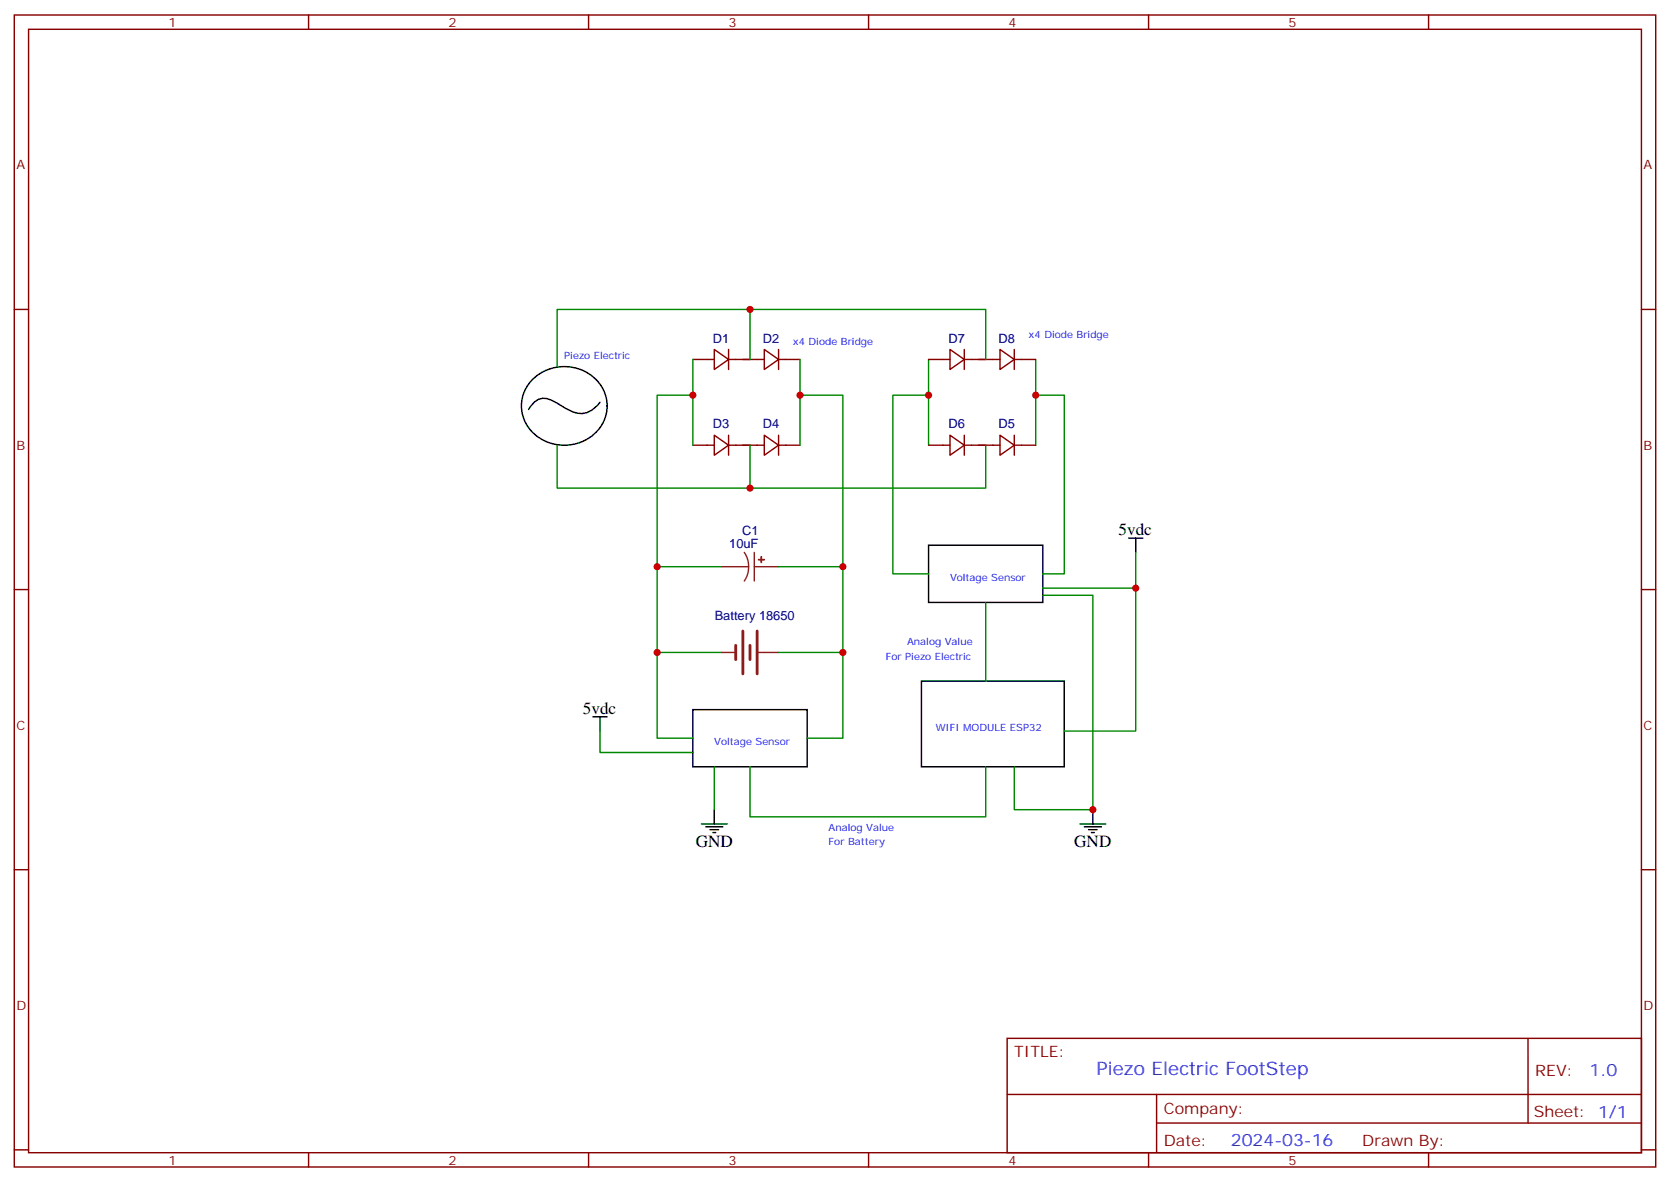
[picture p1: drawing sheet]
<svg xmlns="http://www.w3.org/2000/svg" width="412mm" height="292mm" viewBox="0 0 412 292" stroke-linecap="round" stroke-linejoin="round" font-family="sans-serif">
<g fill="none" stroke="#870000" stroke-width=".35">
<path d="M3.5 3.7h405.4v284.3h-405.4zM7.1 7.2h398.2v277.3h-398.2zM76.2 3.7v3.5M145.3 3.7v3.5M214.5 3.7v3.5M283.6 3.7v3.5M352.8 3.7v3.5M3.5 76.4h3.6M405.3 76.4h3.6M171.1 88.7h5.3M176.4 86.3l3.5 2.4-3.5 2.5zM179.9 88.7h8.8"/>
<path d="M179.9 86.3v4.9M188.7 86.3l3.6 2.4-3.6 2.5zM192.3 88.7h5.3M192.3 86.3v4.9M229.3 88.7h5.3M234.6 86.3l3.5 2.4-3.5 2.5zM238.1 88.7h8.8M238.1 86.3v4.9M246.9 86.3l3.6 2.4-3.6 2.5zM250.5 88.7h5.3M250.5 86.3v4.9M171.1 109.9h5.3"/>
<path d="M176.4 107.4l3.5 2.5-3.5 2.5zM179.9 107.4v5M179.9 109.9h8.8M188.7 107.4l3.6 2.5-3.6 2.5zM192.3 107.4v5M192.3 109.9h5.3M229.3 109.9h5.3M234.6 107.4l3.5 2.5-3.5 2.5zM238.1 109.9h8.8M238.1 107.4v5M246.9 107.4l3.6 2.5-3.6 2.5zM250.5 109.9h5.3"/>
<path d="M250.5 107.4v5M3.5 145.5h3.6M405.3 145.5h3.6M3.5 214.7h3.6M405.3 214.7h3.6M248.7 256.3h156.6v28.2h-156.6zM377.3 256.3v20.9M248.7 270.1h156.5M285.6 277.2h119.6M285.6 270.1v14.2M3.5 283.8h3.6M76.2 284.5v3.5"/>
<path d="M145.3 284.5v3.5M214.5 284.5v3.5M283.6 284.5v3.5M352.8 284.5v3.5M405.3 283.8h3.6"/>
</g>
<g fill="none" stroke="#000" stroke-width=".35">
<path d="M131.4 93.7a10.9 10.9 0 0 1 18.2 4.1 9.8 9.8 0 0 1-8.9 12 10.3 10.3 0 0 1-11.9-9.6 9.2 9.2 0 0 1 2.6-6.5zM148.2 99.3a5.6 5.6 0 0 1-8.1 1.7l-1.9-1.1a5.9 5.9 0 0 0-5.2-1.4l-.8 .5-.8 .9-.9 1.2M229.3 134.6h28.2v14.1h-28.2zM278.7 132.8h3.5M280.5 132.8v3.5M146.4 176.9h3.5M148.2 176.9v3.5M171.1 175.2h28.2v14.1h-28.2zM227.5 168.1h35.3v21.2h-35.3zM176.4 199.8v3.6M269.9 199.8v3.6M173.2 203.4h6.4"/>
<path d="M174.3 204.1h4.2M175.3 204.8h2.1M176 205.5h.7M266.7 203.4h6.3M267.8 204.1h4.2M268.8 204.8h2.1M269.5 205.5h.7"/>
</g>
<path d="M181.7 159.3v3.5M183.4 155.8v10.5M185.2 159.3v3.5M187 155.8v10.5" fill="none" stroke="#8c2424" stroke-width=".71"/>
<path d="M178.2 139.9h6.7M183.8 136.3l.8 1.7 .3 1.9M184.9 139.9l-.3 1.8-.8 1.7M186.3 139.9h6M186.3 136.3v7.1M178.2 161h3.5M187.3 161h5" fill="none" stroke="#8c2424" stroke-width=".35"/>
<g fill="none" stroke="#008700" stroke-width=".35">
<path d="M185.2 76.4h58.2v12.3M171.1 88.7v21.2M171.1 97.5h-8.8v42.4h15.9M185.2 88.7v-12.3h-47.6v14.1M197.6 88.7v21.2M197.6 97.5h10.5v42.4h-15.8M229.3 88.7v21.2M229.3 97.5h-8.8v44.1h8.8M255.8 88.7v21.2M255.8 97.5h7v44.1h-5.3M137.6 109.9v10.6h47.6v-10.6M243.4 109.9v10.6h-58.2"/>
<path d="M162.3 139.9v21.1h15.9M208.1 139.9v21.1h-15.8M280.5 136.3v8.9h-23M243.4 148.7v19.4M257.5 146.9h12.4v52.9h-19.4v-10.5M280.5 145.2v35.2h-17.7M162.3 161v21.2h8.8M208.1 161v21.2h-8.8M148.2 180.4v5.3h22.9M176.4 189.3v10.5M185.2 189.3v12.3h58.2v-12.3"/>
</g>
<g fill="#8c2424" stroke="#8c2424" stroke-width=".35">
<path d="M188 137.4v1.4z"/>
<path d="M187.3 138.1h1.4z"/>
</g>
<g fill="#c00">
<circle cx="197.6" cy="97.5" r=".88"/>
<circle cx="171.1" cy="97.5" r=".88"/>
<circle cx="185.2" cy="76.4" r=".88"/>
<circle cx="185.2" cy="120.5" r=".88"/>
<circle cx="208.1" cy="139.9" r=".88"/>
<circle cx="162.3" cy="139.9" r=".88"/>
<circle cx="162.3" cy="161" r=".88"/>
<circle cx="208.1" cy="161" r=".88"/>
<circle cx="229.3" cy="97.5" r=".88"/>
<circle cx="255.8" cy="97.5" r=".88"/>
<circle cx="269.9" cy="199.8" r=".88"/>
<circle cx="280.5" cy="145.2" r=".88"/>
</g>
<text font-size="4.6" fill="#00f" x="270.8" y="265.3">Piezo Electric FootStep</text>
<g font-size="4.2">
<text x="276.2" y="132.1">5vdc</text>
<text x="143.9" y="176.2">5vdc</text>
<text x="171.8" y="209">GND</text>
<text x="265.3" y="209">GND</text>
</g>
<g font-size="4.2" fill="#00f">
<text x="392.5" y="265.6">1.0</text>
<text x="304" y="282.9">2024-03-16</text>
</g>
<g font-size="3.9" fill="#800">
<text x="250.5" y="260.9">TITLE:</text>
<text x="379.1" y="265.6">REV:</text>
<text x="287.4" y="275.1">Company:</text>
<text x="378.7" y="275.7">Sheet: 1/1</text>
<text x="287.4" y="282.8">Date:</text>
<text x="336.4" y="282.8">Drawn By:</text>
</g>
<g font-size="3.2" fill="#800">
<text x="41.6" y="6.7">1</text>
<text x="110.8" y="6.7">2</text>
<text x="179.9" y="6.7">3</text>
<text x="249.1" y="6.7">4</text>
<text x="318.2" y="6.7">5</text>
<text x="4.1" y="41.8">A</text>
<text x="405.9" y="41.8">A</text>
<text x="4.1" y="110.9">B</text>
<text x="405.9" y="110.9">B</text>
<text x="4.1" y="180.1">C</text>
<text x="405.9" y="180.1">C</text>
<text x="4.1" y="249.2">D</text>
<text x="405.9" y="249.2">D</text>
<text x="41.6" y="287.5">1</text>
<text x="110.8" y="287.5">2</text>
<text x="179.9" y="287.5">3</text>
<text x="249.1" y="287.5">4</text>
<text x="318.2" y="287.5">5</text>
</g>
<g font-size="3.2" fill="#000080">
<text x="176.1" y="84.6">D1</text>
<text x="188.4" y="84.6">D2</text>
<text x="234.3" y="84.6">D7</text>
<text x="246.6" y="84.6">D8</text>
<text x="176.1" y="105.7">D3</text>
<text x="188.4" y="105.7">D4</text>
<text x="234.3" y="105.7">D6</text>
<text x="246.6" y="105.7">D5</text>
<text x="180.1" y="135.3">10uF</text>
<text x="183.3" y="132.1">C1</text>
<text x="176.5" y="152.9">Battery 18650</text>
</g>
<g font-size="2.5" fill="#00f">
<text x="254" y="83.4">x4 Diode Bridge</text>
<text x="139.3" y="88.7">Piezo Electric</text>
<text x="195.8" y="85.2">x4 Diode Bridge</text>
<text x="234.6" y="143.4">Voltage Sensor</text>
<text x="224" y="159.3">Analog Value</text>
<text x="218.7" y="162.8">For Piezo Electric</text>
<text x="176.4" y="184">Voltage Sensor</text>
<text x="231.1" y="180.4">WIFI MODULE ESP32</text>
<text x="204.6" y="205.1">Analog Value</text>
<text x="204.6" y="208.7">For Battery</text>
</g>
</svg>
